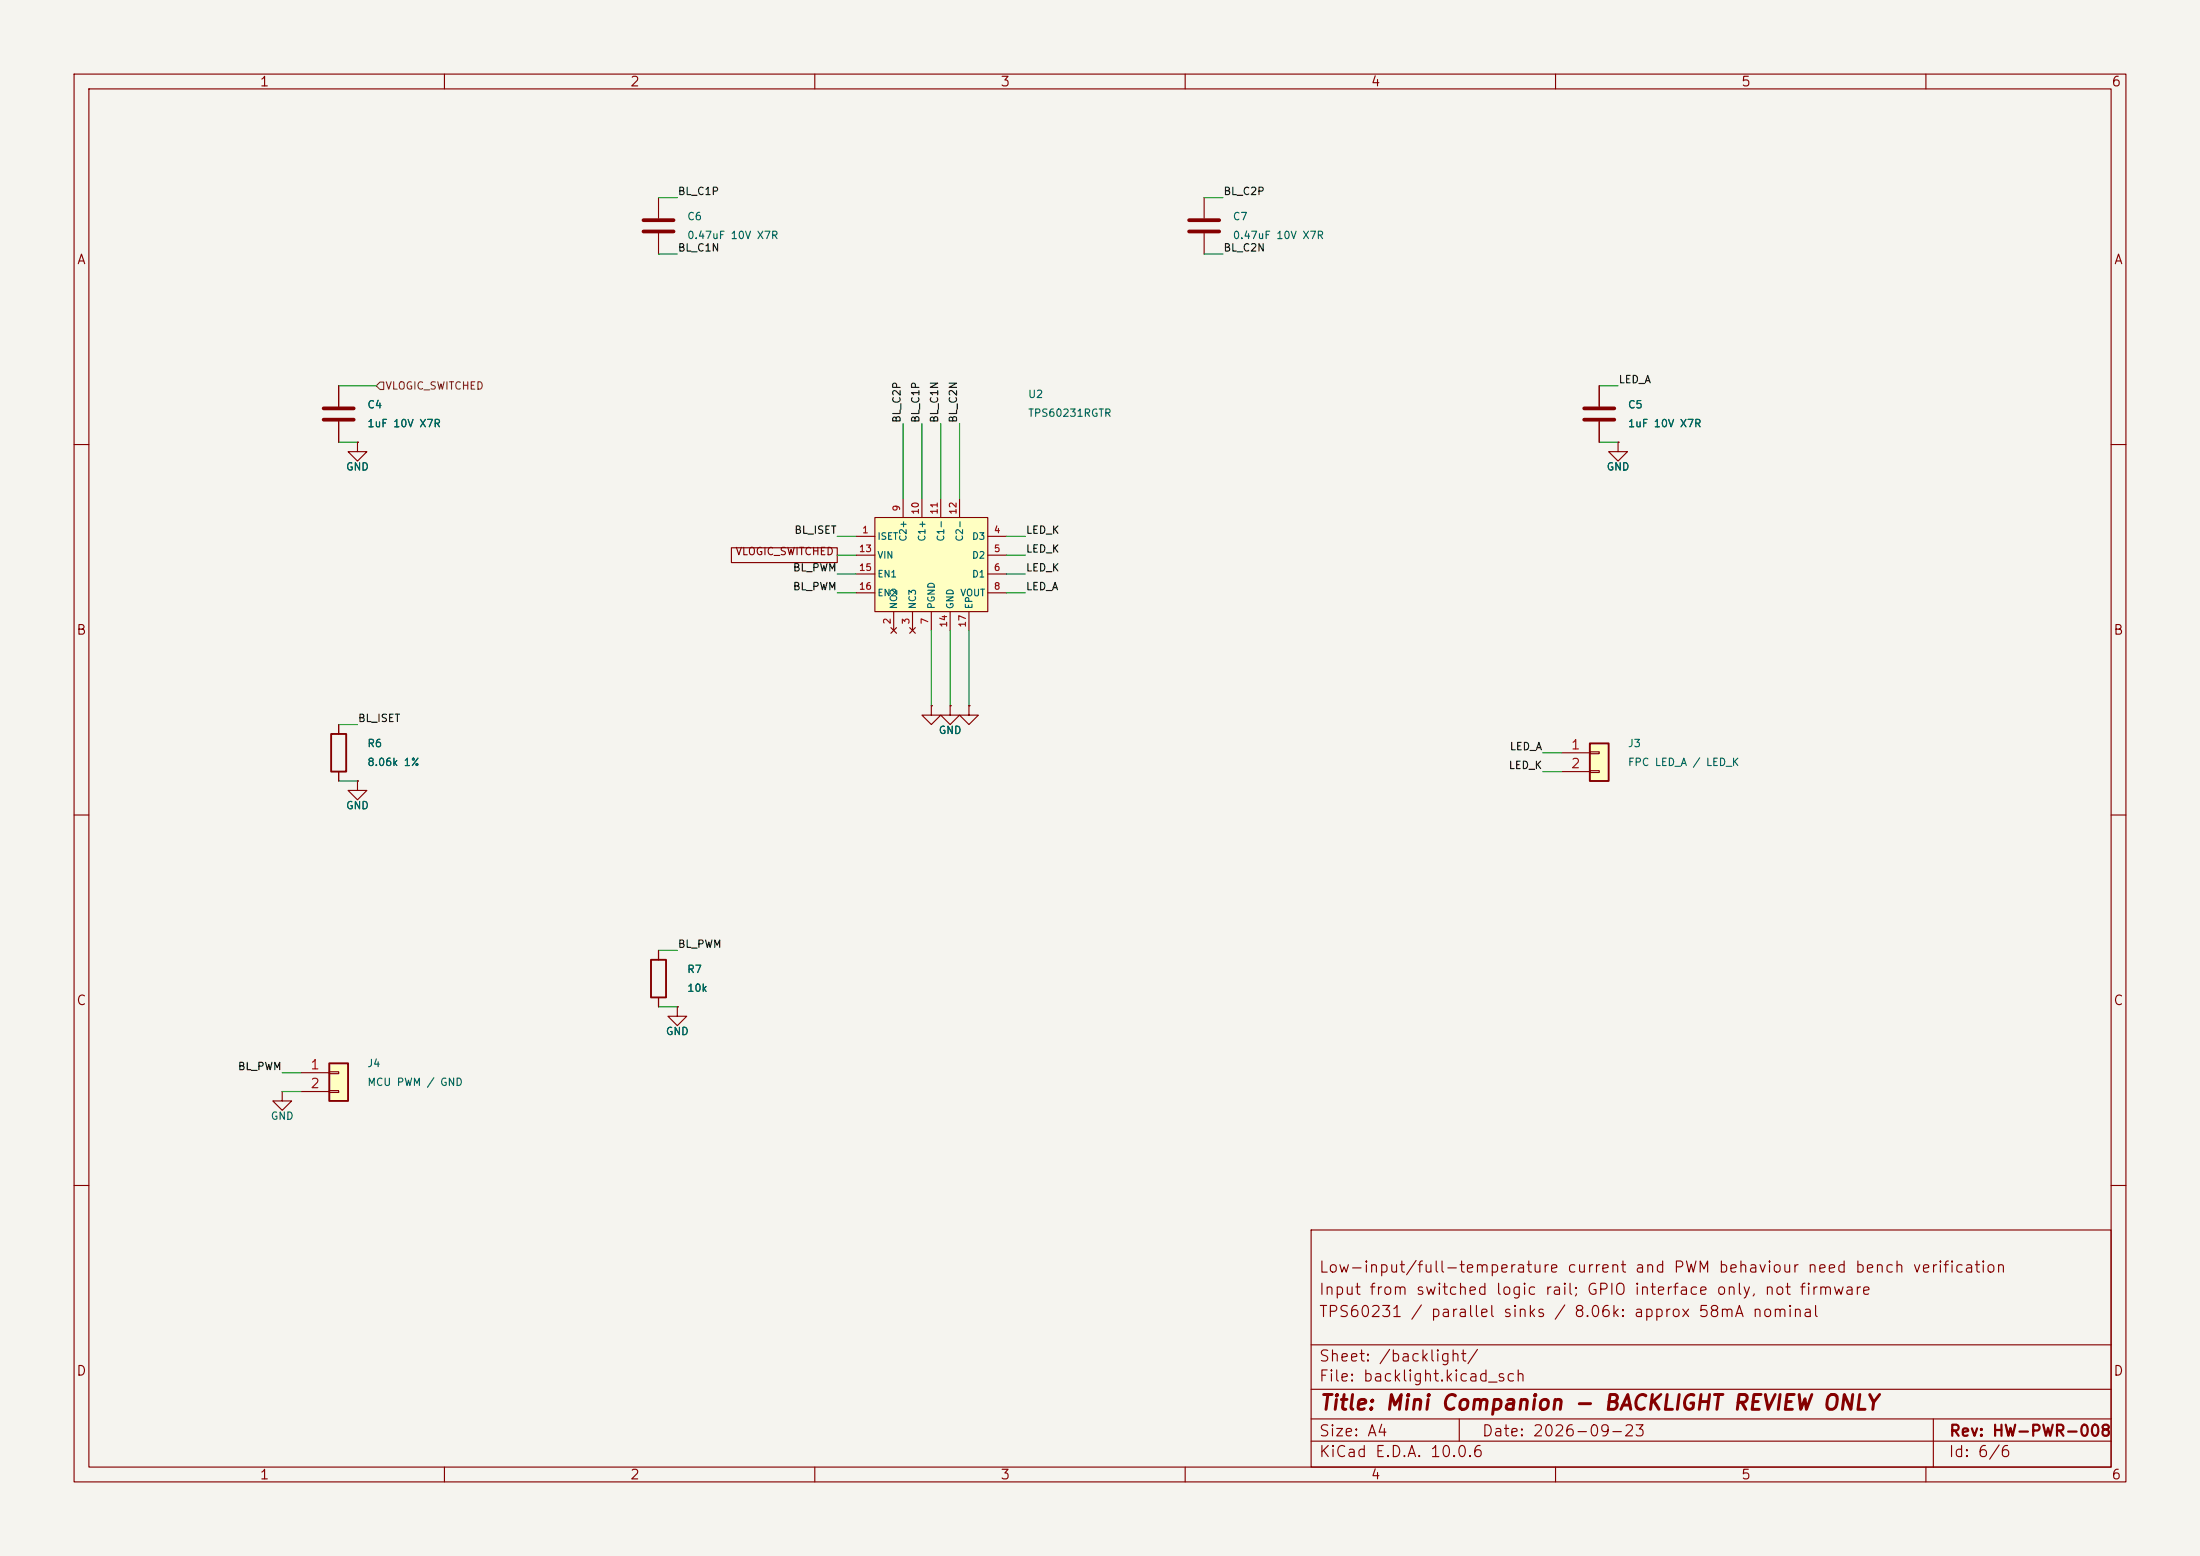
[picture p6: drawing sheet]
<svg xmlns="http://www.w3.org/2000/svg" width="297mm" height="210mm" viewBox="0 0 297 210" stroke-linecap="round" stroke-linejoin="round" font-family="sans-serif">
<path d="M0 0h297v210h-297z" fill="#f5f4ef" stroke="#f5f4ef" stroke-width=".14"/>
<g fill="none" stroke="#840000" stroke-width=".15">
<path d="M10 10h277v190h-277zM12 12h273v186h-273zM60 10v2M110 10v2M160 10v2M210 10v2M260 10v2M10 60h2M285 60h2M10 110h2M285 110h2M88.9 128.3v1.2"/>
<path d="M88.9 134.6v1.3M10 160h2M177 166h108v32h-108zM285 160h2M60 198v2M110 198v2M160 198v2M177 194.5h108M177 191.5h108M177 187.5h108M177 181.5h108M197 191.5v3"/>
<path d="M210 198v2M260 198v2M261 191.5v6.5"/>
</g>
<path d="M87.9 129.5h2v5.1h-2z" fill="none" stroke="#840000" stroke-width=".25"/>
<path d="M44.4 143.5h2.6v5.1h-2.6z" fill="#ffffc2"/>
<path d="M44.7 99.1h2v5h-2zM44.4 143.5h2.6v5.1h-2.6z" fill="none" stroke="#840000" stroke-width=".25"/>
<g fill="none" stroke="#840000" stroke-width=".15">
<path d="M88.9 26.7v2.8M88.9 31.5v2.8M162.6 26.7v2.8M162.6 31.5v2.8M45.7 52.1v2.8M45.7 56.9v2.8M48.3 59.7v1.3h1.2l-1.2 1.2-1.3-1.2h1.3M48.3 59.7h.1M45.7 97.8v1.3M45.7 104.1v1.3M48.3 105.4v1.3h1.2l-1.2 1.3-1.3-1.3h1.3M48.3 105.4h.1"/>
<path d="M91.4 135.9v1.3h1.3l-1.3 1.2-1.2-1.2h1.2M91.4 135.9h.1M38.1 147.3v1.3h1.3l-1.3 1.3-1.3-1.3h1.3M38.1 147.3h.1M40.6 144.8h3.8M40.6 147.3h3.8M44.4 144.7h1.3v.2h-1.3zM44.4 147.2h1.3v.2h-1.3z"/>
</g>
<path d="M86.9 29.7h4M86.9 31.2h4M160.5 29.7h4.1M160.5 31.2h4.1M43.7 55.1h4.1M43.7 56.6h4.1" fill="none" stroke="#840000" stroke-width=".51"/>
<path d="M118.1 69.9h15.2v12.7h-15.2z" fill="#ffffc2"/>
<g fill="none" stroke="#840000" stroke-width=".15">
<path d="M115.6 72.4h2.5M115.6 74.9h2.5M115.6 77.5h2.5M118.1 69.9h15.2v12.7h-15.2zM121.9 67.3v2.6M124.5 67.3v2.6M127 67.3v2.6M129.5 67.3v2.6M133.3 72.4h2.6M133.3 74.9h2.6M133.3 77.5h2.6M115.6 80h2.5"/>
<path d="M120.3 84.7l.7 .8M120.6 82.6v2.5M121 84.7l-.7 .8M122.8 84.7l.8 .8M123.2 82.6v2.5M123.6 84.7l-.8 .8M125.7 82.6v2.5M128.3 82.6v2.5M130.8 82.6v2.5M133.3 80h2.6"/>
</g>
<path d="M214.6 100.3h2.6v5.1h-2.6z" fill="#ffffc2"/>
<path d="M214.6 100.3h2.6v5.1h-2.6z" fill="none" stroke="#840000" stroke-width=".25"/>
<g fill="none" stroke="#840000" stroke-width=".15">
<path d="M45.7 52.1v2.8M45.7 56.9v2.8M48.3 59.7h.1M215.9 52.1v2.8M215.9 56.9v2.8M218.4 59.7v1.3h1.3l-1.3 1.2-1.2-1.2h1.2M218.4 59.7h.1M98.7 73.9h14.3v2h-14.3zM45.7 97.8v1.3M125.7 95.3v1.2h1.3l-1.3 1.3-1.2-1.3h1.2M125.7 95.3h.1M128.3 95.3v1.2h1.2l-1.2 1.3-1.3-1.3h1.3"/>
<path d="M128.3 95.3h.1M130.8 95.3v1.2h1.3l-1.3 1.3-1.3-1.3h1.3M130.8 95.3h.1M45.7 104.1v1.3M48.3 105.4h.1M210.8 101.6h3.8M210.8 104.1h3.8M214.6 101.5h1.3v.2h-1.3zM214.6 104h1.3v.3h-1.3zM88.9 128.3v1.2M88.9 134.6v1.3M91.4 135.9h.1"/>
</g>
<path d="M213.9 55.1h4M213.9 56.6h4" fill="none" stroke="#840000" stroke-width=".51"/>
<path d="M51.3 51.6h.5v1h-.5l-.5-.5z" fill="none" stroke="#725600" stroke-width=".15"/>
<g fill="none" stroke="#009600" stroke-width=".15">
<path d="M88.9 26.7h2.5M88.9 34.3h2.5M162.6 26.7h2.5M162.6 34.3h2.5M45.7 59.7h2.6M45.7 52.1h5.1M121.9 57.2v10.1M124.5 57.2v10.1M127 57.2v10.1M129.5 57.2v10.1M215.9 59.7h2.5M215.9 52.1h2.5"/>
<path d="M113 72.4h2.6M113 74.9h2.6M113 77.5h2.6M135.9 72.4h2.5M135.9 74.9h2.5M135.9 77.5h2.5M45.7 97.8h2.6M113 80h2.6M125.7 85.1v10.2M128.3 85.1v10.2M130.8 85.1v10.2M135.9 80h2.5"/>
<path d="M45.7 105.4h2.6M208.3 104.1h2.5M208.3 101.6h2.5M88.9 135.9h2.5M88.9 128.3h2.5M38.1 147.3h2.5M38.1 144.8h2.5"/>
</g>
<text font-size="2" fill="#840000" x="178" y="190.8">Title: Mini Companion - BACKLIGHT REVIEW ONLY</text>
<g font-size="1.5" fill="#840000">
<text x="178" y="172.1">Low-input/full-temperature current and PWM behaviour need bench verification</text>
<text x="178" y="178.1">TPS60231 / parallel sinks / 8.06k: approx 58mA nominal</text>
<text x="178" y="175.1">Input from switched logic rail; GPIO interface only, not firmware</text>
<text x="178" y="184.1">Sheet: /backlight/</text>
<text x="178" y="186.8">File: backlight.kicad_sch</text>
<text x="178" y="197">KiCad E.D.A. 10.0.6</text>
<text x="178" y="194.2">Size: A4</text>
<text x="200" y="194.2">Date: 2026-09-23</text>
<text x="263" y="197">Id: 6/6</text>
<text x="263" y="194.2">Rev: HW-PWR-008</text>
</g>
<g font-size="1.3" fill="#840000">
<text x="35" y="12">1</text>
<text x="85" y="12">2</text>
<text x="135" y="12">3</text>
<text x="185" y="12">4</text>
<text x="235" y="12">5</text>
<text x="285" y="12">6</text>
<text x="10.3" y="36">A</text>
<text x="285.3" y="36">A</text>
<text x="10.2" y="86">B</text>
<text x="285.2" y="86">B</text>
<text x="10.2" y="136">C</text>
<text x="285.2" y="136">C</text>
<text x="10.2" y="186">D</text>
<text x="285.2" y="186">D</text>
<text x="35" y="200">1</text>
<text x="85" y="200">2</text>
<text x="135" y="200">3</text>
<text x="185" y="200">4</text>
<text x="235" y="200">5</text>
<text x="285" y="200">6</text>
</g>
<g font-size="1.3" fill="#a90000">
<text x="212" y="101.5">1</text>
<text x="212" y="104">2</text>
<text x="41.8" y="144.6">1</text>
<text x="41.8" y="147.2">2</text>
</g>
<g font-size="1" fill="#0f0f0f">
<text x="91.4" y="26.6">BL_C1P</text>
<text x="165.1" y="26.6">BL_C2P</text>
<text x="91.4" y="34.2">BL_C1N</text>
<text x="165.1" y="34.2">BL_C2N</text>
<text x="218.4" y="52">LED_A</text>
<text x="121.8" y="57.1" transform="rotate(-90 121.8 57.1)">BL_C2P</text>
<text x="124.4" y="57.1" transform="rotate(-90 124.4 57.1)">BL_C1P</text>
<text x="126.9" y="57.1" transform="rotate(-90 126.9 57.1)">BL_C1N</text>
<text x="129.4" y="57.1" transform="rotate(-90 129.4 57.1)">BL_C2N</text>
<text x="107" y="77.4">BL_PWM</text>
<text x="107.2" y="72.3">BL_ISET</text>
<text x="138.4" y="72.3">LED_K</text>
<text x="138.4" y="77.4">LED_K</text>
<text x="138.4" y="74.8">LED_K</text>
<text x="107" y="79.9">BL_PWM</text>
<text x="138.4" y="79.9">LED_A</text>
<text x="48.3" y="97.7">BL_ISET</text>
<text x="203.7" y="101.5">LED_A</text>
<text x="203.6" y="104">LED_K</text>
<text x="91.4" y="128.2">BL_PWM</text>
<text x="32" y="144.7">BL_PWM</text>
</g>
<g font-size="1" fill="#006464">
<text x="92.7" y="30">C6</text>
<text x="166.4" y="30">C7</text>
<text x="92.7" y="32.5">0.47uF 10V X7R</text>
<text x="166.4" y="32.5">0.47uF 10V X7R</text>
<text x="138.7" y="54">U2</text>
<text x="49.5" y="55.4">C4</text>
<text x="49.5" y="57.9">1uF 10V X7R</text>
<text x="138.7" y="56.5">TPS60231RGTR</text>
<text x="219.7" y="55.4">C5</text>
<text x="219.7" y="57.9">1uF 10V X7R</text>
<text x="46.6" y="63.7">GND</text>
<text x="216.8" y="63.7">GND</text>
<text x="49.5" y="101.1">R6</text>
<text x="126.6" y="99.3">GND</text>
<text x="219.7" y="101.1">J3</text>
<text x="49.5" y="103.6">8.06k 1%</text>
<text x="219.7" y="103.6">FPC LED_A / LED_K</text>
<text x="46.6" y="109.5">GND</text>
<text x="92.7" y="131.6">R7</text>
<text x="92.7" y="134.1">10k</text>
<text x="89.8" y="139.9">GND</text>
<text x="49.5" y="144.3">J4</text>
<text x="49.5" y="146.8">MCU PWM / GND</text>
<text x="36.5" y="151.4">GND</text>
</g>
<text font-size="1" fill="#725600" x="52" y="52.8">VLOGIC_SWITCHED</text>
<text font-size="1" fill="#840000" x="99.2" y="75.2">VLOGIC_SWITCHED</text>
<g font-size=".9" fill="#a90000">
<text x="121.7" y="69.1" transform="rotate(-90 121.7 69.1)">9</text>
<text x="124.3" y="69.5" transform="rotate(-90 124.3 69.5)">10</text>
<text x="126.8" y="69.5" transform="rotate(-90 126.8 69.5)">11</text>
<text x="129.3" y="69.5" transform="rotate(-90 129.3 69.5)">12</text>
<text x="115.9" y="74.7">13</text>
<text x="115.9" y="77.3">15</text>
<text x="116.3" y="72.2">1</text>
<text x="134.1" y="72.2">4</text>
<text x="134.1" y="74.7">5</text>
<text x="134.1" y="77.3">6</text>
<text x="115.9" y="79.8">16</text>
<text x="134.1" y="79.8">8</text>
<text x="120.4" y="84.3" transform="rotate(-90 120.4 84.3)">2</text>
<text x="123" y="84.3" transform="rotate(-90 123 84.3)">3</text>
<text x="125.5" y="84.3" transform="rotate(-90 125.5 84.3)">7</text>
<text x="128.1" y="84.8" transform="rotate(-90 128.1 84.8)">14</text>
<text x="130.6" y="84.8" transform="rotate(-90 130.6 84.8)">17</text>
</g>
<g font-size=".9" fill="#006464">
<text x="118.4" y="73.1">ISET</text>
<text x="118.4" y="75.6">VIN</text>
<text x="122.6" y="73.2" transform="rotate(-90 122.6 73.2)">C2+</text>
<text x="125.1" y="73.2" transform="rotate(-90 125.1 73.2)">C1+</text>
<text x="127.7" y="73.2" transform="rotate(-90 127.7 73.2)">C1-</text>
<text x="130.2" y="73.2" transform="rotate(-90 130.2 73.2)">C2-</text>
<text x="131.1" y="73.1">D3</text>
<text x="131.1" y="75.6">D2</text>
<text x="118.4" y="78.2">EN1</text>
<text x="118.4" y="80.7">EN2</text>
<text x="121.3" y="82.3" transform="rotate(-90 121.3 82.3)">NC2</text>
<text x="123.9" y="82.3" transform="rotate(-90 123.9 82.3)">NC3</text>
<text x="126.4" y="82.3" transform="rotate(-90 126.4 82.3)">PGND</text>
<text x="129" y="82.3" transform="rotate(-90 129 82.3)">GND</text>
<text x="129.6" y="80.7">VOUT</text>
<text x="131.1" y="78.2">D1</text>
<text x="131.5" y="82.3" transform="rotate(-90 131.5 82.3)">EP</text>
</g>
</svg>
